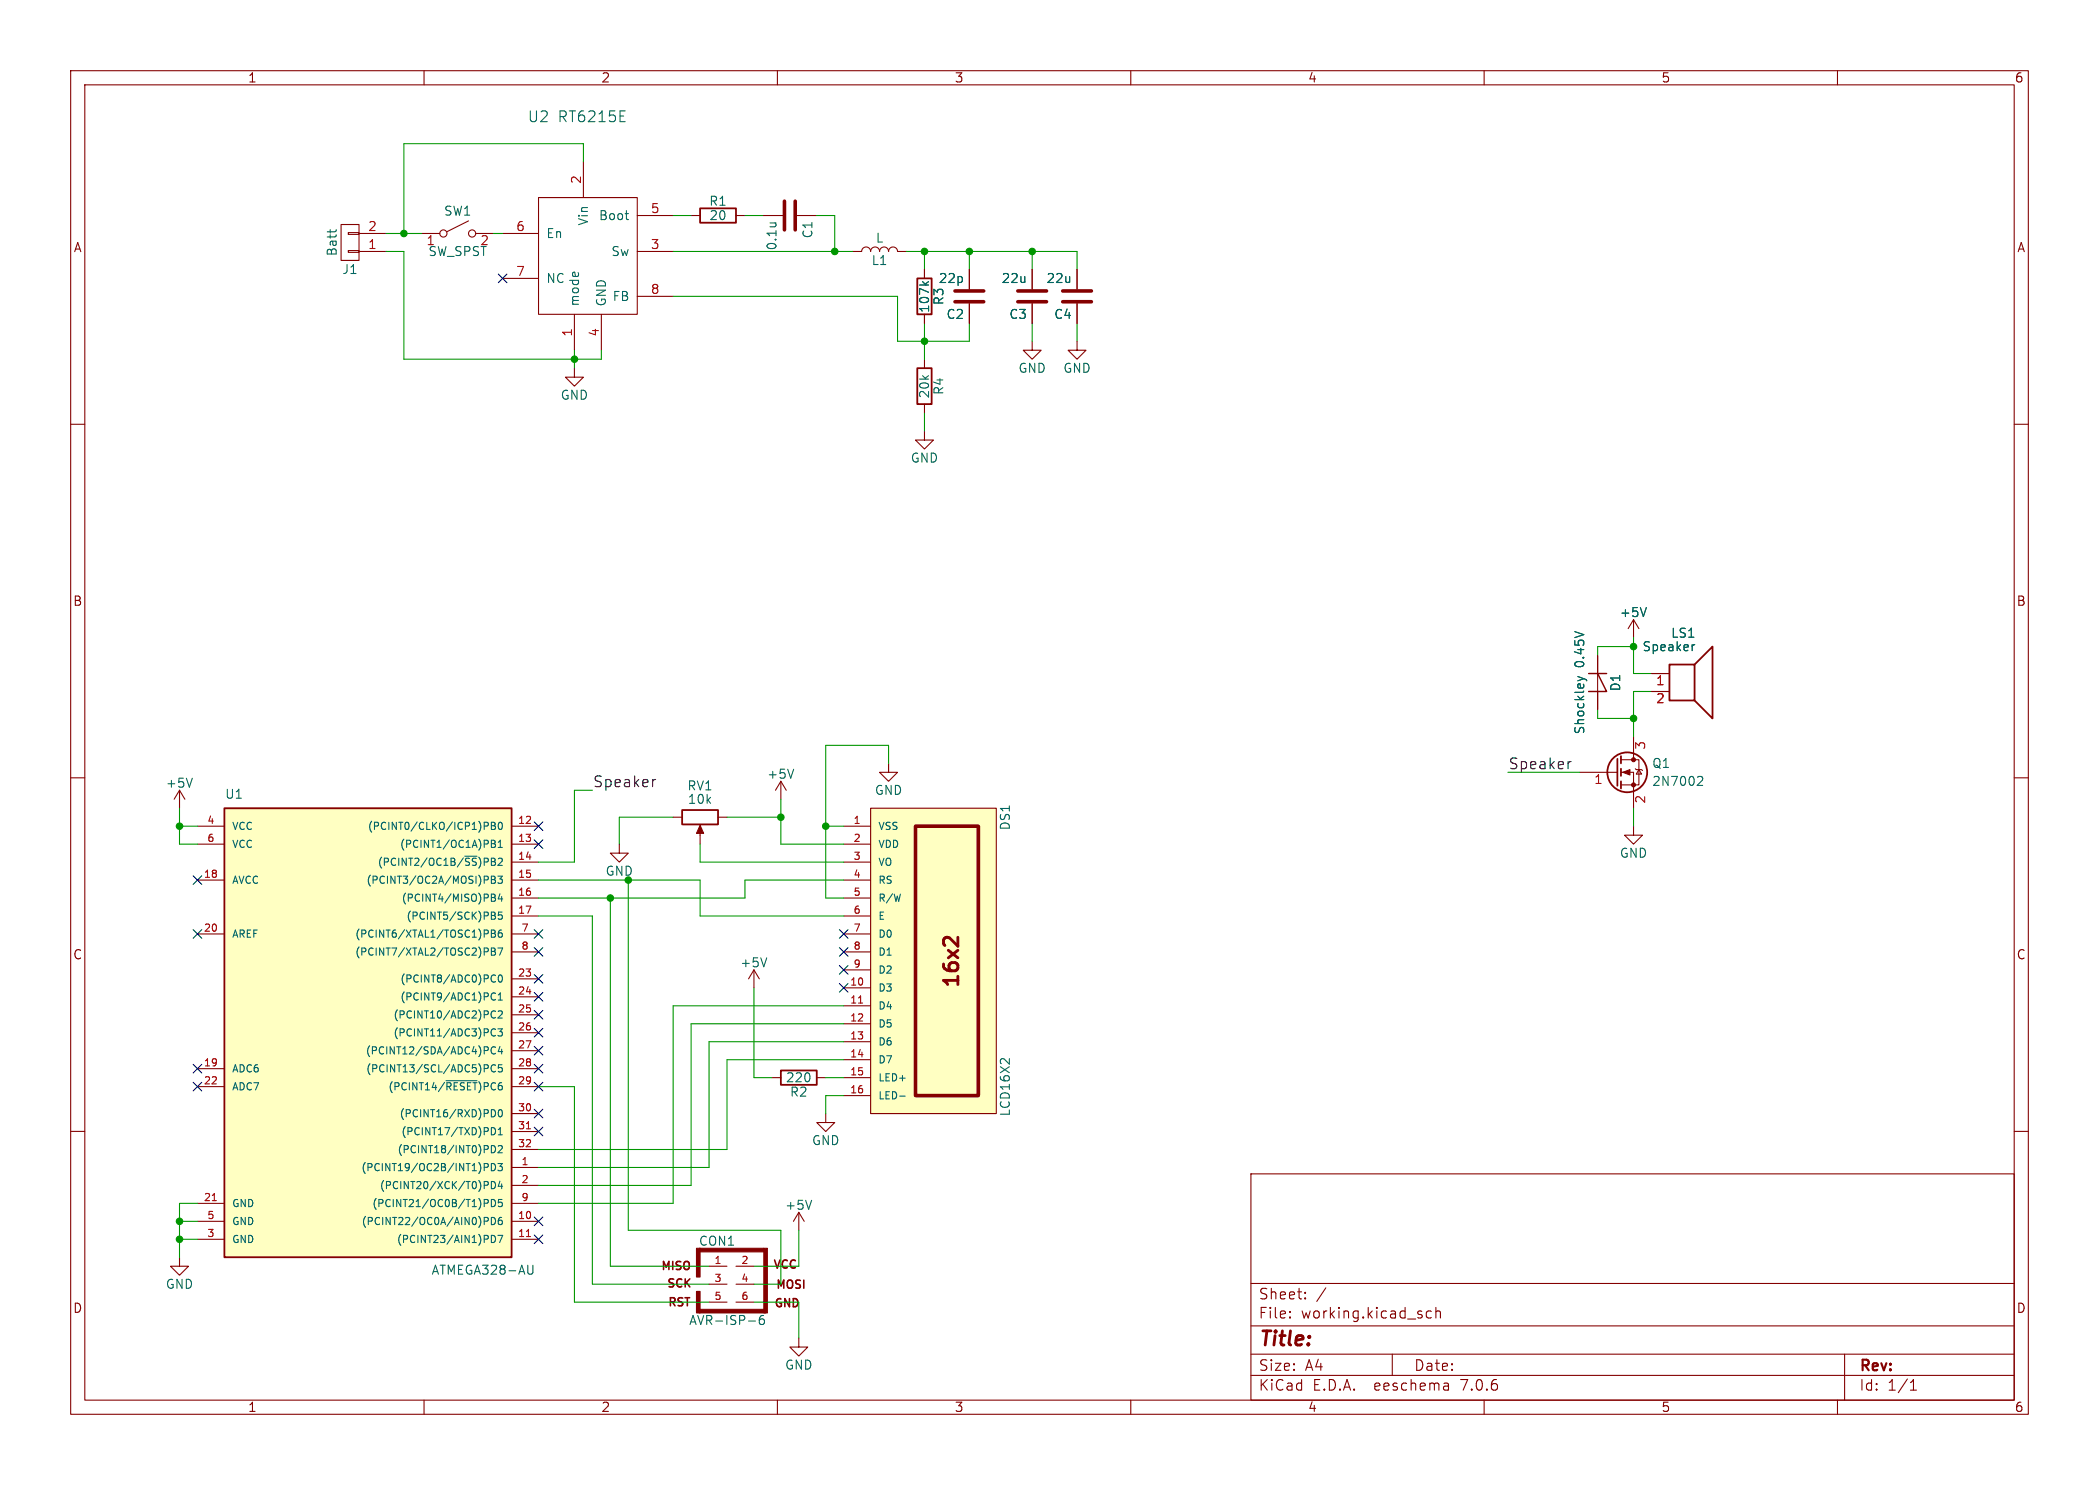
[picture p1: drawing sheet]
EESchema Schematic File Version 2
LIBS:power
LIBS:device
LIBS:transistors
LIBS:conn
LIBS:linear
LIBS:regul
LIBS:74xx
LIBS:cmos4000
LIBS:adc-dac
LIBS:memory
LIBS:xilinx
LIBS:microcontrollers
LIBS:dsp
LIBS:microchip
LIBS:analog_switches
LIBS:motorola
LIBS:texas
LIBS:intel
LIBS:audio
LIBS:interface
LIBS:digital-audio
LIBS:philips
LIBS:display
LIBS:cypress
LIBS:siliconi
LIBS:opto
LIBS:atmel
LIBS:contrib
LIBS:valves
LIBS:BipBiere
LIBS:switches
LIBS:BipBiere-cache
EELAYER 25 0
EELAYER END
$Descr A4 11693 8268
encoding utf-8
Sheet 1 1
Title ""
Date ""
Rev ""
Comp ""
Comment1 ""
Comment2 ""
Comment3 ""
Comment4 ""
$EndDescr
$Comp
L ATMEGA328-AU U1
U 1 1
P 2000 5700
F 0 "U1" H 1250 6950 50  0000 L BNN
F 1 "ATMEGA328-AU" H 2400 4300 50  0000 L BNN
F 2 "Housings_QFP:LQFP-32_5x5mm_Pitch0.5mm" H 2000 5700 50  0001 C CIN
F 3 "" H 2000 5700 50  0001 C CNN
F 4 "ATMEGA328P-AURCT-ND" H 2000 5700 60  0001 C CNN "digi-key name"
F 5 "https://www.digikey.ca/product-detail/en/microchip-technology/ATMEGA328P-AUR/ATMEGA328P-AURCT-ND/3789455" H 2000 5700 60  0001 C CNN "Lien"
	1    2000 5700
	1    0    0    -1  
$EndComp
$Comp
L +5V #PWR01
U 1 1
P 1000 4500
F 0 "#PWR01" H 1000 4350 50  0001 C CNN
F 1 "+5V" H 1000 4640 50  0000 C CNN
F 2 "" H 1000 4500 50  0001 C CNN
F 3 "" H 1000 4500 50  0001 C CNN
	1    1000 4500
	1    0    0    -1  
$EndComp
$Comp
L GND #PWR02
U 1 1
P 1000 7000
F 0 "#PWR02" H 1000 6750 50  0001 C CNN
F 1 "GND" H 1000 6850 50  0000 C CNN
F 2 "" H 1000 7000 50  0001 C CNN
F 3 "" H 1000 7000 50  0001 C CNN
	1    1000 7000
	1    0    0    -1  
$EndComp
$Comp
L LCD16X2 DS1
U 1 1
P 5200 5350
F 0 "DS1" H 4400 5750 50  0000 C CNN
F 1 "LCD16X2" H 5900 5750 50  0000 C CNN
F 2 "Pin_Headers:Pin_Header_Straight_1x16_Pitch2.54mm" H 5200 5300 50  0001 C CIN
F 3 "" H 5200 5350 50  0001 C CNN
F 4 "N/A" H 5200 5350 60  0001 C CNN "digi-key name"
F 5 "https://www.amazon.ca/Lysignal-Character-Display-Backlight-MEGA2560/dp/B073W9NY2C/ref=sr_1_2?ie=UTF8&qid=1506729511&sr=8-2&keywords=lcd+screen+16x2" H 5200 5350 60  0001 C CNN "Lien"
	1    5200 5350
	0    1    1    0   
$EndComp
$Comp
L +5V #PWR03
U 1 1
P 4350 4450
F 0 "#PWR03" H 4350 4300 50  0001 C CNN
F 1 "+5V" H 4350 4590 50  0000 C CNN
F 2 "" H 4350 4450 50  0001 C CNN
F 3 "" H 4350 4450 50  0001 C CNN
	1    4350 4450
	1    0    0    -1  
$EndComp
$Comp
L GND #PWR04
U 1 1
P 3450 4700
F 0 "#PWR04" H 3450 4450 50  0001 C CNN
F 1 "GND" H 3450 4550 50  0000 C CNN
F 2 "" H 3450 4700 50  0001 C CNN
F 3 "" H 3450 4700 50  0001 C CNN
	1    3450 4700
	1    0    0    -1  
$EndComp
$Comp
L POT RV1
U 1 1
P 3900 4550
F 0 "RV1" V 3725 4550 50  0000 C CNN
F 1 "10k" V 3800 4550 50  0000 C CNN
F 2 "Potentiometers:Potentiometer_Trimmer_Vishay_TS53YJ" H 3900 4550 50  0001 C CNN
F 3 "" H 3900 4550 50  0001 C CNN
F 4 "TC33X-103ETR-ND" V 3900 4550 60  0001 C CNN "digi-key name"
F 5 "https://www.digikey.ca/product-detail/en/bourns-inc/TC33X-2-103E/TC33X-103ETR-ND/612858" V 3900 4550 60  0001 C CNN "Lien"
	1    3900 4550
	0    1    1    0   
$EndComp
$Comp
L GND #PWR05
U 1 1
P 4950 4250
F 0 "#PWR05" H 4950 4000 50  0001 C CNN
F 1 "GND" H 4950 4100 50  0000 C CNN
F 2 "" H 4950 4250 50  0001 C CNN
F 3 "" H 4950 4250 50  0001 C CNN
	1    4950 4250
	1    0    0    -1  
$EndComp
$Comp
L GND #PWR06
U 1 1
P 4600 6200
F 0 "#PWR06" H 4600 5950 50  0001 C CNN
F 1 "GND" H 4600 6050 50  0000 C CNN
F 2 "" H 4600 6200 50  0001 C CNN
F 3 "" H 4600 6200 50  0001 C CNN
	1    4600 6200
	1    0    0    -1  
$EndComp
$Comp
L +5V #PWR07
U 1 1
P 4200 5500
F 0 "#PWR07" H 4200 5350 50  0001 C CNN
F 1 "+5V" H 4200 5640 50  0000 C CNN
F 2 "" H 4200 5500 50  0001 C CNN
F 3 "" H 4200 5500 50  0001 C CNN
	1    4200 5500
	1    0    0    -1  
$EndComp
$Comp
L RT6215E U2
U 1 1
P 3250 1250
F 0 "U2" H 3000 1850 60  0000 C CNN
F 1 "RT6215E" H 3300 1850 60  0000 C CNN
F 2 "BipBiere:RT6215E" H 3250 1250 60  0001 C CNN
F 3 "" H 3250 1250 60  0001 C CNN
F 4 "RT6215EHGJ8FCT-ND" H 3250 1250 60  0001 C CNN "digi-key name"
F 5 "RT6215EHGJ8FCT-ND" H 3250 1250 60  0001 C CNN "Lien"
	1    3250 1250
	1    0    0    -1  
$EndComp
$Comp
L GND #PWR08
U 1 1
P 3200 2050
F 0 "#PWR08" H 3200 1800 50  0001 C CNN
F 1 "GND" H 3200 1900 50  0000 C CNN
F 2 "" H 3200 2050 50  0001 C CNN
F 3 "" H 3200 2050 50  0001 C CNN
	1    3200 2050
	1    0    0    -1  
$EndComp
NoConn ~ 2800 1550
$Comp
L L L1
U 1 1
P 4900 1400
F 0 "L1" V 4850 1400 50  0000 C CNN
F 1 "L" V 4975 1400 50  0000 C CNN
F 2 "Inductors_SMD:L_0805_HandSoldering" H 4900 1400 50  0001 C CNN
F 3 "" H 4900 1400 50  0001 C CNN
	1    4900 1400
	0    -1   -1   0   
$EndComp
$Comp
L C C1
U 1 1
P 4400 1200
F 0 "C1" H 4425 1300 50  0000 L CNN
F 1 "0.1u" H 4425 1100 50  0000 L CNN
F 2 "Capacitors_SMD:C_0805_HandSoldering" H 4438 1050 50  0001 C CNN
F 3 "" H 4400 1200 50  0001 C CNN
F 4 "399-1170-1-ND" H 4400 1200 60  0001 C CNN "digi-key name"
F 5 "https://www.digikey.ca/product-detail/en/kemet/C0805C104K5RACTU/399-1170-1-ND/411445" H 4400 1200 60  0001 C CNN "Lien"
	1    4400 1200
	0    1    1    0   
$EndComp
$Comp
L R R1
U 1 1
P 4000 1200
F 0 "R1" V 4080 1200 50  0000 C CNN
F 1 "20" V 4000 1200 50  0000 C CNN
F 2 "Resistors_SMD:R_0805_HandSoldering" V 3930 1200 50  0001 C CNN
F 3 "" H 4000 1200 50  0001 C CNN
F 4 "311-20.0CRCT-ND" V 4000 1200 60  0001 C CNN "digi-key name"
F 5 "https://www.digikey.ca/product-detail/en/yageo/RC0805FR-0720RL/311-20.0CRCT-ND/730666" V 4000 1200 60  0001 C CNN "Lien"
	1    4000 1200
	0    -1   -1   0   
$EndComp
$Comp
L GND #PWR09
U 1 1
P 5150 2400
F 0 "#PWR09" H 5150 2150 50  0001 C CNN
F 1 "GND" H 5150 2250 50  0000 C CNN
F 2 "" H 5150 2400 50  0001 C CNN
F 3 "" H 5150 2400 50  0001 C CNN
	1    5150 2400
	1    0    0    -1  
$EndComp
$Comp
L GND #PWR010
U 1 1
P 5750 1900
F 0 "#PWR010" H 5750 1650 50  0001 C CNN
F 1 "GND" H 5750 1750 50  0000 C CNN
F 2 "" H 5750 1900 50  0001 C CNN
F 3 "" H 5750 1900 50  0001 C CNN
	1    5750 1900
	1    0    0    -1  
$EndComp
$Comp
L CONN_01X02 J1
U 1 1
P 1950 1350
F 0 "J1" H 1950 1500 50  0000 C CNN
F 1 "Batt" V 2050 1350 50  0000 C CNN
F 2 "Pin_Headers:Pin_Header_Straight_1x02_Pitch2.54mm" H 1950 1350 50  0001 C CNN
F 3 "" H 1950 1350 50  0001 C CNN
	1    1950 1350
	-1   0    0    1   
$EndComp
$Comp
L R R4
U 1 1
P 5150 2150
F 0 "R4" V 5230 2150 50  0000 C CNN
F 1 "20k" V 5150 2150 50  0000 C CNN
F 2 "Resistors_SMD:R_0805_HandSoldering" V 5080 2150 50  0001 C CNN
F 3 "" H 5150 2150 50  0001 C CNN
F 4 "311-20.0KCRCT-ND" V 5150 2150 60  0001 C CNN "digi-key name"
F 5 "https://www.digikey.ca/product-detail/en/yageo/RC0805FR-0720KL/311-20.0KCRCT-ND/730667" V 5150 2150 60  0001 C CNN "Lien"
	1    5150 2150
	1    0    0    -1  
$EndComp
$Comp
L R R3
U 1 1
P 5150 1650
F 0 "R3" V 5230 1650 50  0000 C CNN
F 1 "107k" V 5150 1650 50  0000 C CNN
F 2 "Resistors_SMD:R_0805_HandSoldering" V 5080 1650 50  0001 C CNN
F 3 "" H 5150 1650 50  0001 C CNN
F 4 "311-107KCRCT-ND" V 5150 1650 60  0001 C CNN "digi-key name"
F 5 "https://www.digikey.ca/product-detail/en/yageo/RC0805FR-07107KL/311-107KCRCT-ND/730497" V 5150 1650 60  0001 C CNN "Lien"
	1    5150 1650
	1    0    0    -1  
$EndComp
$Comp
L R R2
U 1 1
P 4450 6000
F 0 "R2" V 4530 6000 50  0000 C CNN
F 1 "220" V 4450 6000 50  0000 C CNN
F 2 "Resistors_SMD:R_0805_HandSoldering" V 4380 6000 50  0001 C CNN
F 3 "" H 4450 6000 50  0001 C CNN
F 4 "311-200CRCT-ND" V 4450 6000 60  0001 C CNN "digi-key name"
F 5 "https://www.digikey.ca/product-detail/en/yageo/RC0805FR-07200RL/311-200CRCT-ND/730670" V 4450 6000 60  0001 C CNN "Lien"
	1    4450 6000
	0    1    1    0   
$EndComp
$Comp
L SW_SPST SW1
U 1 1
P 2550 1300
F 0 "SW1" H 2550 1425 50  0000 C CNN
F 1 "SW_SPST" H 2550 1200 50  0000 C CNN
F 2 "Pin_Headers:Pin_Header_Straight_1x02_Pitch2.54mm" H 2550 1300 50  0001 C CNN
F 3 "" H 2550 1300 50  0001 C CNN
F 4 "CH755-ND" H 2550 1300 60  0001 C CNN "digi-key name"
F 5 "https://www.digikey.ca/product-detail/en/zf-electronics/SRB22A2FBBNN/CH755-ND/446021" H 2550 1300 60  0001 C CNN "Lien"
	1    2550 1300
	1    0    0    -1  
$EndComp
$Comp
L C C3
U 1 1
P 5750 1650
F 0 "C3" H 5775 1750 50  0000 L CNN
F 1 "22u" H 5775 1550 50  0000 L CNN
F 2 "Capacitors_SMD:C_0805_HandSoldering" H 5788 1500 50  0001 C CNN
F 3 "" H 5750 1650 50  0001 C CNN
F 4 "399-4696-1-ND" H 5750 1650 60  0001 C CNN "digi-key name"
F 5 "https://www.digikey.ca/product-detail/en/kemet/C0805C226M9PACTU/399-4696-1-ND/992221" H 5750 1650 60  0001 C CNN "Lien"
	1    5750 1650
	-1   0    0    1   
$EndComp
$Comp
L C C2
U 1 1
P 5400 1650
F 0 "C2" H 5425 1750 50  0000 L CNN
F 1 "22p" H 5425 1550 50  0000 L CNN
F 2 "Capacitors_SMD:C_0805_HandSoldering" H 5438 1500 50  0001 C CNN
F 3 "" H 5400 1650 50  0001 C CNN
F 4 "490-5534-1-ND" H 5400 1650 60  0001 C CNN "digi-key name"
F 5 "https://www.digikey.ca/product-detail/en/murata-electronics-north-america/GRM21A5C2E220JW01D/490-5534-1-ND/2334930" H 5400 1650 60  0001 C CNN "Lien"
	1    5400 1650
	-1   0    0    1   
$EndComp
$Comp
L GND #PWR011
U 1 1
P 6000 1900
F 0 "#PWR011" H 6000 1650 50  0001 C CNN
F 1 "GND" H 6000 1750 50  0000 C CNN
F 2 "" H 6000 1900 50  0001 C CNN
F 3 "" H 6000 1900 50  0001 C CNN
	1    6000 1900
	1    0    0    -1  
$EndComp
$Comp
L C C4
U 1 1
P 6000 1650
F 0 "C4" H 6025 1750 50  0000 L CNN
F 1 "22u" H 6025 1550 50  0000 L CNN
F 2 "Capacitors_SMD:C_0805_HandSoldering" H 6038 1500 50  0001 C CNN
F 3 "" H 6000 1650 50  0001 C CNN
F 4 "399-4696-1-ND" H 6000 1650 60  0001 C CNN "digi-key name"
F 5 "https://www.digikey.ca/product-detail/en/kemet/C0805C226M9PACTU/399-4696-1-ND/992221" H 6000 1650 60  0001 C CNN "Lien"
	1    6000 1650
	-1   0    0    1   
$EndComp
NoConn ~ 4700 5500
NoConn ~ 4700 5400
NoConn ~ 4700 5300
NoConn ~ 4700 5200
NoConn ~ 3000 6900
NoConn ~ 3000 6800
NoConn ~ 3000 6300
NoConn ~ 3000 6200
NoConn ~ 3000 6050
NoConn ~ 3000 5950
NoConn ~ 3000 5850
NoConn ~ 3000 5750
NoConn ~ 3000 5650
NoConn ~ 3000 5550
NoConn ~ 3000 5450
NoConn ~ 3000 5300
NoConn ~ 3000 5200
NoConn ~ 3000 4700
NoConn ~ 3000 4600
NoConn ~ 1100 4900
NoConn ~ 1100 5200
NoConn ~ 1100 5950
NoConn ~ 1100 6050
$Comp
L Q_NMOS_GSD Q1
U 1 1
P 9000 4300
F 0 "Q1" H 9200 4350 50  0000 L CNN
F 1 "2N7002" H 9200 4250 50  0000 L CNN
F 2 "TO_SOT_Packages_SMD:SOT-23" H 9200 4400 50  0001 C CNN
F 3 "" H 9000 4300 50  0001 C CNN
F 4 "1727-4692-1-ND" H 9000 4300 60  0001 C CNN "digi-key name"
F 5 "https://www.digikey.ca/product-detail/en/nexperia-usa-inc/2N7002P215/1727-4692-1-ND/2531105" H 9000 4300 60  0001 C CNN "Lien"
	1    9000 4300
	1    0    0    -1  
$EndComp
$Comp
L Speaker LS1
U 1 1
P 9400 3750
F 0 "LS1" H 9450 3975 50  0000 R CNN
F 1 "Speaker" H 9450 3900 50  0000 R CNN
F 2 "Pin_Headers:Pin_Header_Straight_1x02_Pitch2.54mm" H 9400 3550 50  0001 C CNN
F 3 "" H 9390 3700 50  0001 C CNN
	1    9400 3750
	1    0    0    -1  
$EndComp
$Comp
L +5V #PWR012
U 1 1
P 9100 3550
F 0 "#PWR012" H 9100 3400 50  0001 C CNN
F 1 "+5V" H 9100 3690 50  0000 C CNN
F 2 "" H 9100 3550 50  0001 C CNN
F 3 "" H 9100 3550 50  0001 C CNN
	1    9100 3550
	1    0    0    -1  
$EndComp
$Comp
L D_Shockley D1
U 1 1
P 8900 3800
F 0 "D1" H 8900 3900 50  0000 C CNN
F 1 "Shockley 0.45V" H 8900 3700 50  0000 C CNN
F 2 "Resistors_SMD:R_0805_HandSoldering" H 8900 3800 50  0001 C CNN
F 3 "" H 8900 3800 50  0001 C CNN
F 4 "478-7800-1-ND" H 8900 3800 60  0001 C CNN "digi-key name"
F 5 "https://www.digikey.ca/product-detail/en/avx-corporation/SD0805S020S1R0/478-7800-1-ND/3749510" H 8900 3800 60  0001 C CNN "Lien"
	1    8900 3800
	0    1    1    0   
$EndComp
$Comp
L GND #PWR013
U 1 1
P 9100 4600
F 0 "#PWR013" H 9100 4350 50  0001 C CNN
F 1 "GND" H 9100 4450 50  0000 C CNN
F 2 "" H 9100 4600 50  0001 C CNN
F 3 "" H 9100 4600 50  0001 C CNN
	1    9100 4600
	1    0    0    -1  
$EndComp
Text Label 8400 4300 0    60   ~ 0
Speaker
Text Label 3300 4400 0    60   ~ 0
Speaker
Wire Wire Line
	1100 4700 1000 4700
Wire Wire Line
	1000 4700 1000 4500
Wire Wire Line
	1100 4600 1000 4600
Connection ~ 1000 4600
Wire Wire Line
	1000 6700 1000 7000
Wire Wire Line
	1000 6900 1100 6900
Wire Wire Line
	1100 6800 1000 6800
Connection ~ 1000 6900
Wire Wire Line
	1100 6700 1000 6700
Connection ~ 1000 6800
Wire Wire Line
	3900 5100 4700 5100
Wire Wire Line
	4150 4900 4700 4900
Wire Wire Line
	4700 5600 3750 5600
Wire Wire Line
	3750 5600 3750 6700
Wire Wire Line
	3750 6700 3000 6700
Wire Wire Line
	3000 6600 3850 6600
Wire Wire Line
	3850 6600 3850 5700
Wire Wire Line
	3850 5700 4700 5700
Wire Wire Line
	4700 5800 3950 5800
Wire Wire Line
	3950 5800 3950 6500
Wire Wire Line
	3950 6500 3000 6500
Wire Wire Line
	3000 6400 4050 6400
Wire Wire Line
	4050 6400 4050 5900
Wire Wire Line
	4050 5900 4700 5900
Wire Wire Line
	4350 4450 4350 4700
Wire Wire Line
	3900 4700 3900 4800
Wire Wire Line
	3900 4800 4700 4800
Wire Wire Line
	4050 4550 4350 4550
Wire Wire Line
	4350 4700 4700 4700
Connection ~ 4350 4550
Wire Wire Line
	3750 4550 3450 4550
Wire Wire Line
	3450 4550 3450 4700
Wire Wire Line
	4600 4600 4700 4600
Wire Wire Line
	4600 4150 4600 5000
Wire Wire Line
	4600 4150 4950 4150
Wire Wire Line
	4950 4150 4950 4250
Wire Wire Line
	3900 5100 3900 4900
Wire Wire Line
	3900 4900 3000 4900
Wire Wire Line
	4150 5000 3000 5000
Wire Wire Line
	4150 4900 4150 5000
Wire Wire Line
	4600 5000 4700 5000
Connection ~ 4600 4600
Wire Wire Line
	4600 6200 4600 6100
Wire Wire Line
	4600 6100 4700 6100
Wire Wire Line
	4700 6000 4600 6000
Wire Wire Line
	4200 5500 4200 6000
Wire Wire Line
	4200 6000 4300 6000
Wire Wire Line
	3200 1950 3200 2050
Wire Wire Line
	2250 2000 3350 2000
Wire Wire Line
	3350 2000 3350 1950
Connection ~ 3200 2000
Wire Wire Line
	3750 1400 4750 1400
Wire Wire Line
	4550 1200 4650 1200
Wire Wire Line
	4650 1200 4650 1400
Connection ~ 4650 1400
Wire Wire Line
	4250 1200 4150 1200
Wire Wire Line
	3850 1200 3750 1200
Wire Wire Line
	5400 1500 5400 1400
Wire Wire Line
	5050 1400 6000 1400
Wire Wire Line
	5150 1500 5150 1400
Connection ~ 5150 1400
Wire Wire Line
	5400 1900 5400 1800
Wire Wire Line
	5000 1900 5400 1900
Wire Wire Line
	5150 1800 5150 2000
Connection ~ 5150 1900
Wire Wire Line
	5000 1900 5000 1650
Wire Wire Line
	5000 1650 3750 1650
Wire Wire Line
	5750 1400 5750 1500
Connection ~ 5400 1400
Wire Wire Line
	5750 1900 5750 1800
Wire Wire Line
	5150 2300 5150 2400
Wire Wire Line
	3250 900  3250 800 
Wire Wire Line
	3250 800  2250 800 
Wire Wire Line
	2250 800  2250 1300
Wire Wire Line
	2150 1300 2350 1300
Wire Wire Line
	2150 1400 2250 1400
Wire Wire Line
	2250 1400 2250 2000
Wire Wire Line
	2800 1300 2750 1300
Connection ~ 2250 1300
Wire Wire Line
	6000 1400 6000 1500
Wire Wire Line
	6000 1900 6000 1800
Connection ~ 5750 1400
Wire Wire Line
	9100 4100 9100 3850
Wire Wire Line
	9100 3850 9200 3850
Wire Wire Line
	9100 3550 9100 3750
Wire Wire Line
	9100 3750 9200 3750
Wire Wire Line
	8900 3650 8900 3600
Wire Wire Line
	8900 3600 9100 3600
Connection ~ 9100 3600
Wire Wire Line
	8900 3950 8900 4000
Wire Wire Line
	8900 4000 9100 4000
Connection ~ 9100 4000
Wire Wire Line
	9100 4600 9100 4500
Wire Wire Line
	8400 4300 8800 4300
Wire Wire Line
	3300 4400 3200 4400
Wire Wire Line
	3200 4400 3200 4800
Wire Wire Line
	3200 4800 3000 4800
$Comp
L AVR-ISP-6 CON1
U 1 1
P 4100 7150
F 0 "CON1" H 3995 7390 50  0000 C CNN
F 1 "AVR-ISP-6" H 3835 6920 50  0000 L BNN
F 2 "Pin_Headers:Pin_Header_Straight_2x03_Pitch2.54mm" V 3580 7190 50  0001 C CNN
F 3 "" H 4075 7150 50  0001 C CNN
	1    4100 7150
	1    0    0    -1  
$EndComp
Wire Wire Line
	3300 7150 3950 7150
Wire Wire Line
	3000 6050 3200 6050
Wire Wire Line
	3200 6050 3200 7250
Wire Wire Line
	3200 7250 3950 7250
Wire Wire Line
	3300 7150 3300 5100
Wire Wire Line
	3300 5100 3000 5100
Wire Wire Line
	3400 5000 3400 7050
Wire Wire Line
	3400 7050 3950 7050
Connection ~ 3400 5000
$Comp
L +5V #PWR014
U 1 1
P 4450 6850
F 0 "#PWR014" H 4450 6700 50  0001 C CNN
F 1 "+5V" H 4450 6990 50  0000 C CNN
F 2 "" H 4450 6850 50  0001 C CNN
F 3 "" H 4450 6850 50  0001 C CNN
	1    4450 6850
	1    0    0    -1  
$EndComp
$Comp
L GND #PWR015
U 1 1
P 4450 7450
F 0 "#PWR015" H 4450 7200 50  0001 C CNN
F 1 "GND" H 4450 7300 50  0000 C CNN
F 2 "" H 4450 7450 50  0001 C CNN
F 3 "" H 4450 7450 50  0001 C CNN
	1    4450 7450
	1    0    0    -1  
$EndComp
Wire Wire Line
	4200 7250 4450 7250
Wire Wire Line
	4450 7250 4450 7450
Wire Wire Line
	4200 7050 4450 7050
Wire Wire Line
	4450 7050 4450 6850
Wire Wire Line
	4200 7150 4350 7150
Wire Wire Line
	4350 7150 4350 6850
Wire Wire Line
	4350 6850 3500 6850
Wire Wire Line
	3500 6850 3500 4900
Connection ~ 3500 4900
$EndSCHEMATC
